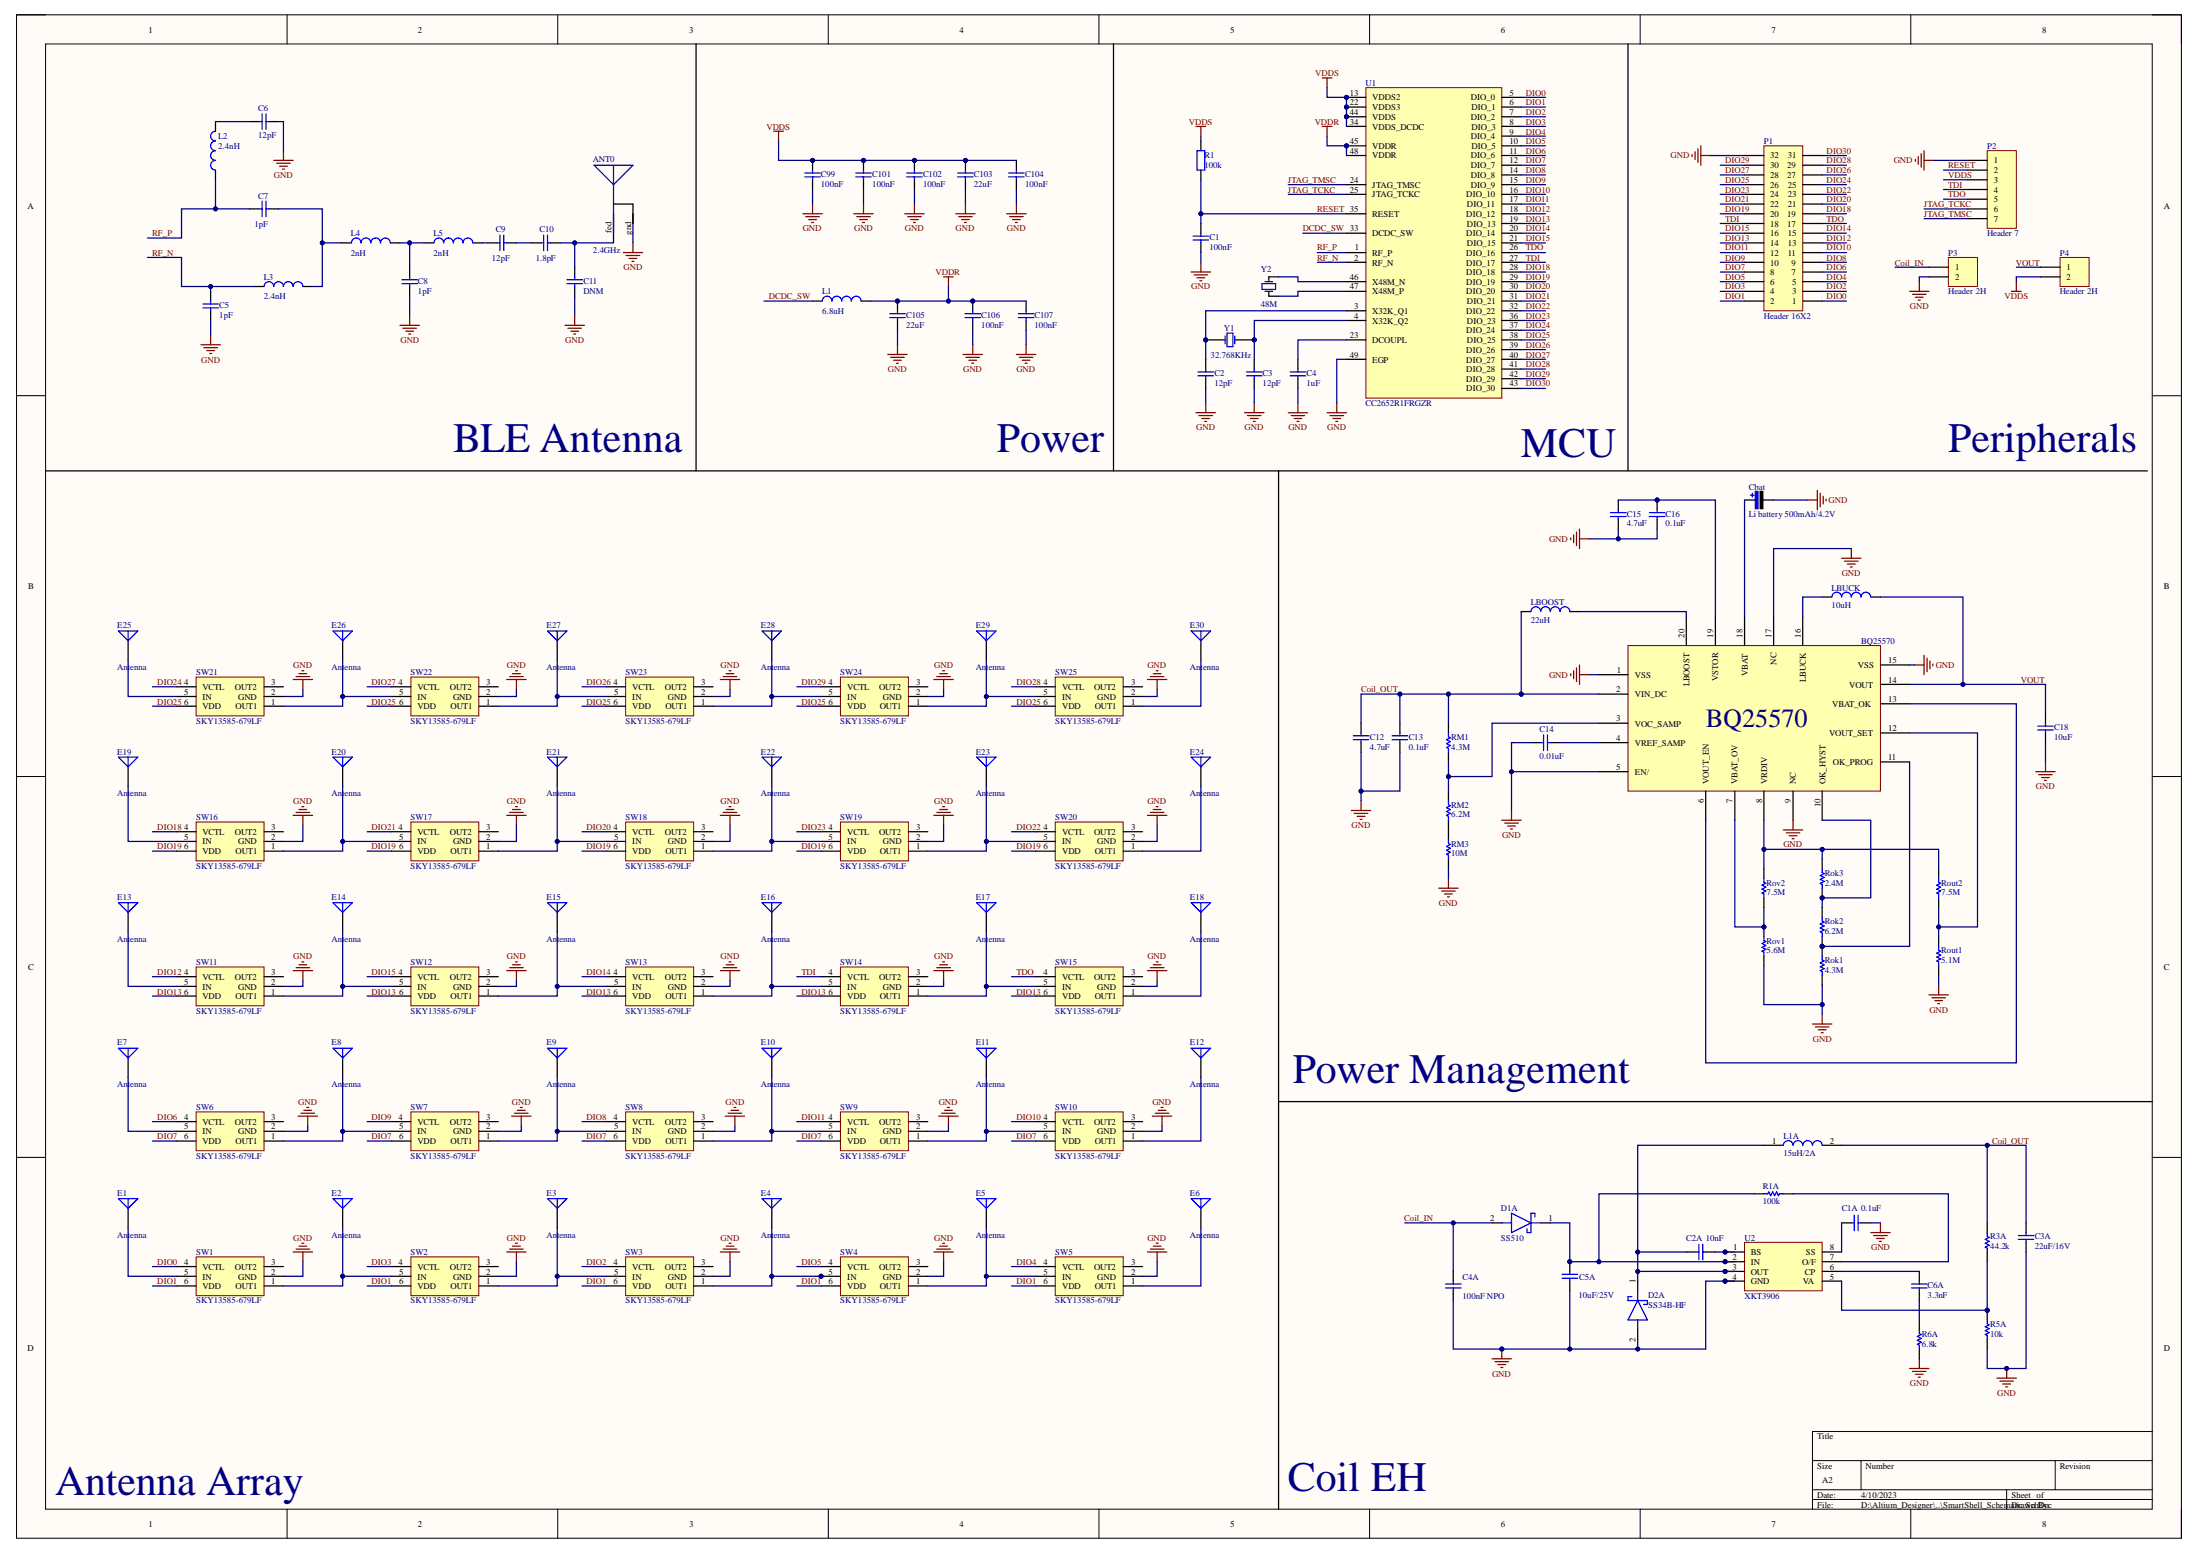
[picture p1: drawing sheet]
# Altium schematic sheet SmartShell_Schematic.SchDoc: SmartShell
size A2

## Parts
ANT0  2.4GHz  [PCBComponent_1]
BQ25570  (no value)
C1  value 100nF  [C-0603]  (hidden comment: Cap-S)
C1A  value 0.1uF  [0603]  (hidden comment: Cap)
C2  value 12pF  [C-0603]  (hidden comment: Cap-S)
C2A  value 10nF  [0603]  (hidden comment: Cap)
C3  value 12pF  [C-0603]  (hidden comment: Cap-S)
C3A  value 22uF/16V  [1206]  (hidden comment: Cap)
C4  value 1uF  [C-0603]  (hidden comment: Cap-S)
C4A  value 100nF NPO  [1206]  (hidden comment: Cap)
C5  value 1pF  [RAD-0.3]
C5A  value 10uF/25V  [1206]  (hidden comment: Cap)
C6  value 12pF  [RAD-0.3]
C6A  value 3.3nF  [0603]  (hidden comment: Cap)
C7  value 1pF  [RAD-0.3]
C8  value 1pF  [RAD-0.3]
C9  value 12pF  [RAD-0.3]
C10  value 1.8pF  [RAD-0.3]
C11  value DNM  [RAD-0.3]
C12  4.7uF  [1608[0603]]
C13  0.1uF  [1608[0603]]
C14  0.01uF  [1608[0603]]
C15  4.7uF  [1608[0603]]
C16  0.1uF  [1608[0603]]
C18  10uF  [1608[0603]]
C99  value 100nF  [C-0603]  (hidden comment: Cap-S)
C101  value 100nF  [C-0603]  (hidden comment: Cap-S)
C102  value 100nF  [C-0603]  (hidden comment: Cap-S)
C103  value 22uF  [C-0603]  (hidden comment: Cap-S)
C104  value 100nF  [C-0603]  (hidden comment: Cap-S)
C105  value 22uF  [C-0603]  (hidden comment: Cap-S)
C106  value 100nF  [C-0603]  (hidden comment: Cap-S)
C107  value 100nF  [C-0603]  (hidden comment: Cap-S)
Cbat  value Li battery 500mAh/4.2V  [C-RB-SD6]  (hidden comment: Cap-Pol-ES)
D1A  SS510  [DIOM7959X262N]
D2A  SS34B-HF  [DIOM5336X320N]
E1  Antenna  [PIN1]
E2  Antenna  [PIN1]
E3  Antenna  [PIN1]
E4  Antenna  [PIN1]
E5  Antenna  [PIN1]
E6  Antenna  [PIN1]
E7  Antenna  [PIN1]
E8  Antenna  [PIN1]
E9  Antenna  [PIN1]
E10  Antenna  [PIN1]
E11  Antenna  [PIN1]
E12  Antenna  [PIN1]
E13  Antenna  [PIN1]
E14  Antenna  [PIN1]
E15  Antenna  [PIN1]
E16  Antenna  [PIN1]
E17  Antenna  [PIN1]
E18  Antenna  [PIN1]
E19  Antenna  [PIN1]
E20  Antenna  [PIN1]
E21  Antenna  [PIN1]
E22  Antenna  [PIN1]
E23  Antenna  [PIN1]
E24  Antenna  [PIN1]
E25  Antenna  [PIN1]
E26  Antenna  [PIN1]
E27  Antenna  [PIN1]
E28  Antenna  [PIN1]
E29  Antenna  [PIN1]
E30  Antenna  [PIN1]
L1  value 6.8uH  [0402-A]
L1A  15uH/2A  [CD73NP331KC]
L2  value 2.4nH  [0402-A]
L3  value 2.4nH  [0402-A]
L4  value 2nH  [0402-A]
L5  value 2nH  [0402-A]
LBOOST  22uH  [0603]
LBUCK  10uH  [0603]
P1  Header 16X2  [HDR2X16]
P2  Header 7  [HDR1X7]
P3  Header 2H  [HDR1X2H]
P4  Header 2H  [HDR1X2H]
R1  value 100k  [0603-1]  (hidden comment: Res1)
R1A  value 100k  [0603]  (hidden comment: Res)
R3A  value 44.2k  [0603]  (hidden comment: Res)
R5A  value 10k  [0603]  (hidden comment: Res)
R6A  value 6.8k  [0603]  (hidden comment: Res)
RM1  4.3M  [0402]
RM2  6.2M  [0402]
RM3  10M  [0402]
Rok1  4.3M  [0402]
Rok2  6.2M  [0402]
Rok3  2.4M  [0402]
Rout1  5.1M  [0402]
Rout2  7.5M  [0402]
Rov1  5.6M  [0402]
Rov2  7.5M  [0402]
SW1  SKY13585-679LF
SW2  SKY13585-679LF
SW3  SKY13585-679LF
SW4  SKY13585-679LF
SW5  SKY13585-679LF
SW6  SKY13585-679LF
SW7  SKY13585-679LF
SW8  SKY13585-679LF
SW9  SKY13585-679LF
SW10  SKY13585-679LF
SW11  SKY13585-679LF
SW12  SKY13585-679LF
SW13  SKY13585-679LF
SW14  SKY13585-679LF
SW15  SKY13585-679LF
SW16  SKY13585-679LF
SW17  SKY13585-679LF
SW18  SKY13585-679LF
SW19  SKY13585-679LF
SW20  SKY13585-679LF
SW21  SKY13585-679LF
SW22  SKY13585-679LF
SW23  SKY13585-679LF
SW24  SKY13585-679LF
SW25  SKY13585-679LF
U1  CC2652R1FRGZR
U2  XKT3906
Y1  32.768KHz  [R38]
Y2  value 48M  [X-HC-49S]  (hidden comment: XTAL)

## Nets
GND: ANT0.gnd BQ25570.1(VSS) BQ25570.5(EN/) BQ25570.9(NC) BQ25570.15(VSS) BQ25570.17(NC) C1.1 C1A.1 C2.1 C3.1 C3A.2 C4.1 C4A.1 C5.2 C5A.1 C6.2 C8.1 C11.1 C12.1 C13.1 C14.2 C15.2 C16.1 C18.1 C99.1 C101.1 C102.1 C103.1 C104.1 C105.1 C106.1 C107.1 Cbat.2 D2A.2(A) P1.32 P2.1 P3.2 R5A.1 R6A.1 RM3.1 Rok1.1 Rout1.1 Rov1.1 SW1.2(GND) SW2.2(GND) SW3.2(GND) SW4.2(GND) SW5.2(GND) SW6.2(GND) SW7.2(GND) SW8.2(GND) SW9.2(GND) SW10.2(GND) SW11.2(GND) SW12.2(GND) SW13.2(GND) SW14.2(GND) SW15.2(GND) SW16.2(GND) SW17.2(GND) SW18.2(GND) SW19.2(GND) SW20.2(GND) SW21.2(GND) SW22.2(GND) SW23.2(GND) SW24.2(GND) SW25.2(GND) U1.49(EGP) U2.4(GND)
VDDR: C105.2 C106.2 C107.2 L1.2 U1.45(VDDR) U1.48(VDDR)
VDDS: C99.2 C101.2 C102.2 C103.2 C104.2 P2.3 P4.2 R1.2 U1.13(VDDS2) U1.22(VDDS3) U1.34(VDDS_DCDC) U1.44(VDDS)
Coil_IN: C4A.2 D1A.2(A) P3.1
Coil_OUT: BQ25570.2(VIN_DC) C3A.1 C12.2 C13.2 L1A.2 LBOOST.1 R3A.2 RM1.2
DCDC_SW: L1.1 U1.33(DCDC_SW)
DIO0: P1.1 SW1.4(VCTL) U1.5(DIO_0)
DIO1: P1.2 SW1.6(VDD) SW2.6(VDD) SW3.6(VDD) SW4.6(VDD) SW5.6(VDD) U1.6(DIO_1)
DIO2: P1.3 SW3.4(VCTL) U1.7(DIO_2)
DIO3: P1.4 SW2.4(VCTL) U1.8(DIO_3)
DIO4: P1.5 SW5.4(VCTL) U1.9(DIO_4)
DIO5: P1.6 SW4.4(VCTL) U1.10(DIO_5)
DIO6: P1.7 SW6.4(VCTL) U1.11(DIO_6)
DIO7: P1.8 SW6.6(VDD) SW7.6(VDD) SW8.6(VDD) SW9.6(VDD) SW10.6(VDD) U1.12(DIO_7)
DIO8: P1.9 SW8.4(VCTL) U1.14(DIO_8)
DIO9: P1.10 SW7.4(VCTL) U1.15(DIO_9)
DIO10: P1.11 SW10.4(VCTL) U1.16(DIO_10)
DIO11: P1.12 SW9.4(VCTL) U1.17(DIO_11)
DIO12: P1.13 SW11.4(VCTL) U1.18(DIO_12)
DIO13: P1.14 SW11.6(VDD) SW12.6(VDD) SW13.6(VDD) SW14.6(VDD) SW15.6(VDD) U1.19(DIO_13)
DIO14: P1.15 SW13.4(VCTL) U1.20(DIO_14)
DIO15: P1.16 SW12.4(VCTL) U1.21(DIO_15)
DIO18: P1.19 SW16.4(VCTL) U1.28(DIO_18)
DIO19: P1.20 SW16.6(VDD) SW17.6(VDD) SW18.6(VDD) SW19.6(VDD) SW20.6(VDD) U1.29(DIO_19)
DIO20: P1.21 SW18.4(VCTL) U1.30(DIO_20)
DIO21: P1.22 SW17.4(VCTL) U1.31(DIO_21)
DIO22: P1.23 SW20.4(VCTL) U1.32(DIO_22)
DIO23: P1.24 SW19.4(VCTL) U1.36(DIO_23)
DIO24: P1.25 SW21.4(VCTL) U1.37(DIO_24)
DIO25: P1.26 SW21.6(VDD) SW22.6(VDD) SW23.6(VDD) SW24.6(VDD) SW25.6(VDD) U1.38(DIO_25)
DIO26: P1.27 SW23.4(VCTL) U1.39(DIO_26)
DIO27: P1.28 SW22.4(VCTL) U1.40(DIO_27)
DIO28: P1.29 SW25.4(VCTL) U1.41(DIO_28)
DIO29: P1.30 SW24.4(VCTL) U1.42(DIO_29)
DIO30: P1.31 U1.43(DIO_30)
JTAG_TCKC: P2.6 U1.25(JTAG_TCKC)
JTAG_TMSC: P2.7 U1.24(JTAG_TMSC)
RESET: C1.2 P2.2 R1.1 U1.35(RESET)
RF_N: C5.1 L3.1 U1.2(RF_N)
RF_P: C7.1 L2.1 U1.1(RF_P)
TDI: P1.18 P2.4 SW14.4(VCTL) U1.27(DIO_17)
TDO: P1.17 P2.5 SW15.4(VCTL) U1.26(DIO_16)
VOUT: BQ25570.14(VOUT) C18.2 LBUCK.2 P4.1
NetANT0_fed: ANT0.fed C10.2 C11.2
NetBQ25570_3: BQ25570.3(VOC_SAMP) RM1.1 RM2.2
NetBQ25570_4: BQ25570.4(VREF_SAMP) C14.1
NetBQ25570_6: BQ25570.6(VOUT_EN) BQ25570.13(VBAT_OK)
NetBQ25570_7: BQ25570.7(VBAT_OV) Rov1.2 Rov2.1
NetBQ25570_8: BQ25570.8(VRDIV) Rok3.1 Rout2.2 Rov2.2
NetBQ25570_10: BQ25570.10(OK_HYST) Rok2.1 Rok3.2
NetBQ25570_11: BQ25570.11(OK_PROG) Rok1.2 Rok2.2
NetBQ25570_12: BQ25570.12(VOUT_SET) Rout1.2 Rout2.1
NetBQ25570_16: BQ25570.16(LBUCK) LBUCK.1
NetBQ25570_18: BQ25570.18(VBAT) Cbat.1
NetBQ25570_19: BQ25570.19(VSTOR) C15.1 C16.2
NetBQ25570_20: BQ25570.20(LBOOST) LBOOST.2
NetC1A_2: C1A.2 U2.8(SS)
NetC2_2: C2.2 U1.3(X32K_Q1) Y1.2(OSC2)
NetC2A_1: C2A.1 D2A.1(K) L1A.1 U2.3(OUT)
NetC2A_2: C2A.2 U2.1(BS)
NetC3_2: C3.2 U1.4(X32K_Q2) Y1.1(OSC1)
NetC4_2: C4.2 U1.23(DCOUPL)
NetC5A_2: C5A.2 D1A.1(K) R1A.1 U2.2(IN)
NetC6_1: C6.1 L2.2
NetC6A_1: C6A.1 R6A.2
NetC6A_2: C6A.2 U2.6(CP)
NetC7_2: C7.2 L3.2 L4.1
NetC8_2: C8.2 L4.2 L5.1
NetC9_1: C9.1 L5.2
NetC9_2: C9.2 C10.1
NetE1_1: E1.1(A) SW1.5(IN)
NetE2_1: E2.1(A) SW1.1(OUT1) SW2.5(IN)
NetE3_1: E3.1(A) SW2.1(OUT1) SW3.5(IN)
NetE4_1: E4.1(A) SW3.1(OUT1) SW4.5(IN)
NetE5_1: E5.1(A) SW4.1(OUT1) SW5.5(IN)
NetE6_1: E6.1(A) SW5.1(OUT1)
NetE7_1: E7.1(A) SW6.5(IN)
NetE8_1: E8.1(A) SW6.1(OUT1) SW7.5(IN)
NetE9_1: E9.1(A) SW7.1(OUT1) SW8.5(IN)
NetE10_1: E10.1(A) SW8.1(OUT1) SW9.5(IN)
NetE11_1: E11.1(A) SW9.1(OUT1) SW10.5(IN)
NetE12_1: E12.1(A) SW10.1(OUT1)
NetE13_1: E13.1(A) SW11.5(IN)
NetE14_1: E14.1(A) SW11.1(OUT1) SW12.5(IN)
NetE15_1: E15.1(A) SW12.1(OUT1) SW13.5(IN)
NetE16_1: E16.1(A) SW13.1(OUT1) SW14.5(IN)
NetE17_1: E17.1(A) SW14.1(OUT1) SW15.5(IN)
NetE18_1: E18.1(A) SW15.1(OUT1)
NetE19_1: E19.1(A) SW16.5(IN)
NetE20_1: E20.1(A) SW16.1(OUT1) SW17.5(IN)
NetE21_1: E21.1(A) SW17.1(OUT1) SW18.5(IN)
NetE22_1: E22.1(A) SW18.1(OUT1) SW19.5(IN)
NetE23_1: E23.1(A) SW19.1(OUT1) SW20.5(IN)
NetE24_1: E24.1(A) SW20.1(OUT1)
NetE25_1: E25.1(A) SW21.5(IN)
NetE26_1: E26.1(A) SW21.1(OUT1) SW22.5(IN)
NetE27_1: E27.1(A) SW22.1(OUT1) SW23.5(IN)
NetE28_1: E28.1(A) SW23.1(OUT1) SW24.5(IN)
NetE29_1: E29.1(A) SW24.1(OUT1) SW25.5(IN)
NetE30_1: E30.1(A) SW25.1(OUT1)
NetR1A_2: R1A.2 U2.7(O/F)
NetR3A_1: R3A.1 R5A.2 U2.5(VA)
NetRM2_1: RM2.1 RM3.2
NetU1_46: U1.46(X48M_N) Y2.2(OSC2)
NetU1_47: U1.47(X48M_P) Y2.1(OSC1)

Not connected (* = marked no-connect by the designer): SW1 3(OUT2); SW2 3(OUT2); SW3 3(OUT2); SW4 3(OUT2); SW5 3(OUT2); SW6 3(OUT2); SW7 3(OUT2); SW8 3(OUT2); SW9 3(OUT2); SW10 3(OUT2); SW11 3(OUT2); SW12 3(OUT2); SW13 3(OUT2); SW14 3(OUT2); SW15 3(OUT2); SW16 3(OUT2); SW17 3(OUT2); SW18 3(OUT2); SW19 3(OUT2); SW20 3(OUT2); SW21 3(OUT2); SW22 3(OUT2); SW23 3(OUT2); SW24 3(OUT2); SW25 3(OUT2)

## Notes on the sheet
- BLE Antenna
- Power
- MCU
- Peripherals
- (near BQ25570) BQ25570
- Power Management
- Antenna Array
- Coil EH
